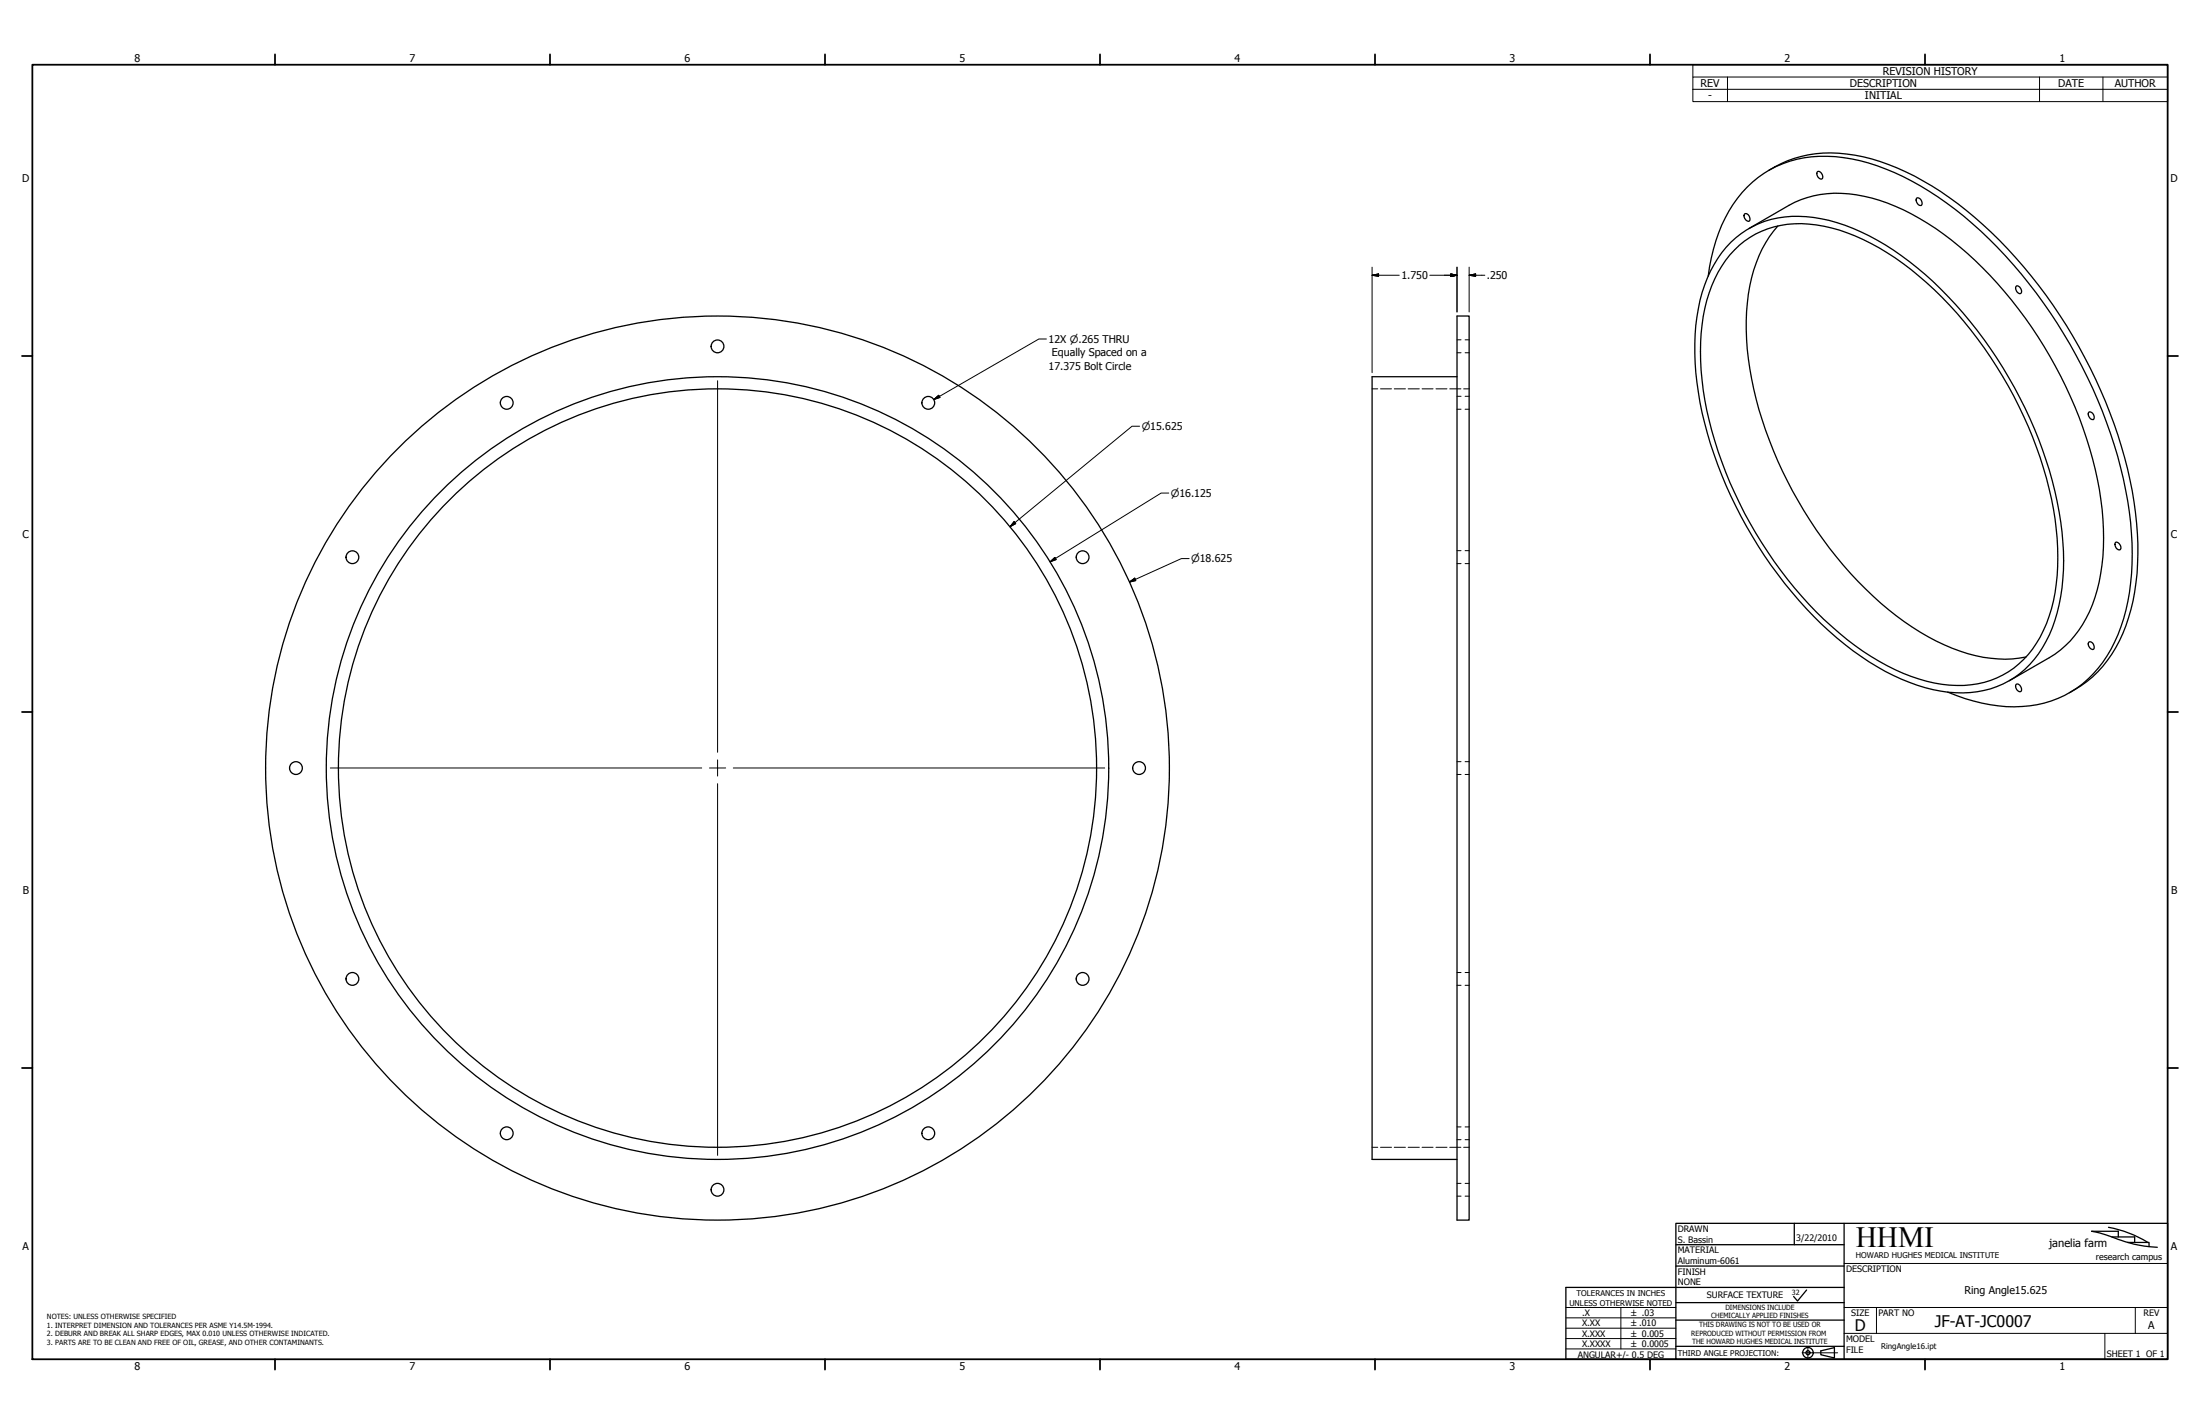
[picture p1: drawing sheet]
<svg xmlns="http://www.w3.org/2000/svg" width="864mm" height="559mm" viewBox="0 0 864 559" stroke-linecap="round" stroke-linejoin="round" font-family="sans-serif">
<!-- layer: Visible (ANSI) -->
<g fill="none" stroke="#000" stroke-width=".51">
<path d="M694.4 66.9a45.9 45.9 0 0 1 33.8-6 98.6 98.6 0 0 1 43.6 21.7 192.9 192.9 0 0 1 65.9 114.3 102.8 102.8 0 0 1-2.2 45.5 47.5 47.5 0 0 1-23.1 29.4M713.4 67.4a1.85 1.85 0 0 1 1.8 .9 1.85 1.85 0 0 1-.1 1.9 1.97 1.97 0 0 1-1.7-2.8zM752.4 77.7a1.91 1.91 0 0 1 1.8 .9 1.91 1.91 0 0 1 0 2 2.05 2.05 0 0 1-1.8-2.9zM679.4 95.1a37 37 0 0 1 32.6-9.8 84 84 0 0 1 40.7 19.9 167.9 167.9 0 0 1 55.6 95.7 86.8 86.8 0 0 1-2.7 45.5 38.1 38.1 0 0 1-24.2 23.9 51 51 0 0 1-35-3.8 123.7 123.7 0 0 1-45.9-37.6 167.2 167.2 0 0 1-33.8-75 86.4 86.4 0 0 1 2.5-42.1 46.2 46.2 0 0 1 10.2-16.7zM680.9 98a35.9 35.9 0 0 1 32.1-9.7 81.9 81.9 0 0 1 40.2 20 161.9 161.9 0 0 1 53.5 95.3 81.3 81.3 0 0 1-3.4 41.1 36 36 0 0 1-29.7 24 59.5 59.5 0 0 1-35.9-9.2 138.8 138.8 0 0 1-46.2-46.6 155.1 155.1 0 0 1-23.4-63.7 78.5 78.5 0 0 1 3.9-37.1 42.9 42.9 0 0 1 8.9-14.1zM684.8 83.9a1.86 1.86 0 0 1 1.8 .9 1.86 1.86 0 0 1 0 2 2.03 2.03 0 0 1-1.8-2.9zM686.6 89.7l15.6-9.1a42.6 42.6 0 0 1 32.6-2.9 98.3 98.3 0 0 1 40.5 24.5 168 168 0 0 1 49.4 93.8 81.4 81.4 0 0 1-4.5 44 40.1 40.1 0 0 1-15.7 18.1l-15.8 9M697.9 88.6a54.5 54.5 0 0 0-12.3 33.6 129.5 129.5 0 0 0 12.3 58.7 156.7 156.7 0 0 0 49.6 63.1 72.3 72.3 0 0 0 36.9 14.6 38.9 38.9 0 0 0 10.9-.8M670.6 108.3a61.8 61.8 0 0 1 13.3-32.8 42.7 42.7 0 0 1 39.7-13.7 91.8 91.8 0 0 1 40.6 17.9 183.7 183.7 0 0 1 55.2 68.4 167.3 167.3 0 0 1 17.5 65.1 80.3 80.3 0 0 1-8.2 41.6 42.1 42.1 0 0 1-41.1 22.5 71 71 0 0 1-23.1-5.7M791.5 112.3a1.85 1.85 0 0 1 1.7 .9 1.85 1.85 0 0 1 0 2 1.97 1.97 0 0 1-1.7-2.9zM571.9 124h4.8v354.8h-4.8zM571.9 147.8h-33.3v307.2h33.3"/>
<path d="M820 161.7a1.91 1.91 0 0 1 1.8 .9 1.91 1.91 0 0 1 0 2.1 2.05 2.05 0 0 1-1.8-3zM830.5 212.9a1.91 1.91 0 0 1 1.7 2.9 2 2 0 0 1-1.7-2.9zM820 252a1.86 1.86 0 0 1 1.8 .8 1.86 1.86 0 0 1 0 2 2.03 2.03 0 0 1-1.8-2.8zM791.5 268.5a1.85 1.85 0 0 1 1.7 .9 1.85 1.85 0 0 1 0 2 1.97 1.97 0 0 1-1.7-2.9zM435.2 301.4a153.6 153.6 0 0 0-227.4-134.6 153.6 153.6 0 0 0-8.9 264.1 153.6 153.6 0 0 0 236-119l.3-10.5"/>
<circle cx="281.7" cy="135.9" r="2.51"/>
<circle cx="198.9" cy="158.1" r="2.51"/>
<circle cx="364.4" cy="158.1" r="2.51"/>
<circle cx="138.3" cy="218.7" r="2.51"/>
<circle cx="425" cy="218.7" r="2.51"/>
<circle cx="116.2" cy="301.4" r="2.51"/>
<circle cx="281.7" cy="301.4" r="148.8"/>
<circle cx="281.7" cy="301.4" r="177.4"/>
<circle cx="447.1" cy="301.4" r="2.51"/>
<circle cx="138.3" cy="384.1" r="2.51"/>
<circle cx="425" cy="384.1" r="2.51"/>
<circle cx="198.9" cy="444.7" r="2.51"/>
<circle cx="364.4" cy="444.7" r="2.51"/>
<circle cx="281.7" cy="466.9" r="2.51"/>
</g>
<!-- layer: Hidden (ANSI) -->
<g fill="none" stroke="#000" stroke-width=".39">
<path d="M571.9 138.4h1.6M571.9 133.3h1.6M575.1 138.4h1.6M575.1 133.3h1.6M538.6 152.6h2.2M541.9 152.6h4.3M547.3 152.6h4.4M552.8 152.6h4.3M558.2 152.6h4.3M563.7 152.6h4.3M569.1 152.6h4.4M571.9 155.5h1.6"/>
<path d="M574.5 152.6h2.2M575.1 155.5h1.6M571.9 160.6h1.6M575.1 160.6h1.6M571.9 216.1h1.6M575.1 216.1h1.6M571.9 221.2h1.6M575.1 221.2h1.6M571.9 298.9h1.6M575.1 298.9h1.6M571.9 303.9h1.6M575.1 303.9h1.6"/>
<path d="M571.9 386.7h1.6M571.9 381.6h1.6M575.1 386.7h1.6M575.1 381.6h1.6M538.6 450.2h2.2M541.9 450.2h4.3M547.3 450.2h4.4M552.8 450.2h4.3M558.2 450.2h4.3M563.7 450.2h4.3M569.1 450.2h4.4M571.9 447.2h1.6"/>
<path d="M571.9 442.2h1.6M574.5 450.2h2.2M575.1 447.2h1.6M575.1 442.2h1.6M571.9 469.4h1.6M571.9 464.4h1.6M575.1 469.4h1.6M575.1 464.4h1.6"/>
</g>
<!-- layer: Border (ANSI) -->
<g fill="none" stroke="#000" stroke-width=".7">
<path d="M12.7 25.4h838.2v508h-838.2zM107.9 21.3v4.1M215.9 21.3v4.1M323.8 21.3v4.1M431.8 21.3v4.1M539.8 21.3v4.1M647.7 21.3v4.1M755.6 21.3v4.1M8.6 139.7h4.1M850.9 139.7h4.1M8.6 279.4h4.1M850.9 279.4h4.1"/>
<path d="M8.6 419.1h4.1M850.9 419.1h4.1M107.9 533.4v4.1M215.9 533.4v4.1M323.8 533.4v4.1M431.8 533.4v4.1M539.8 533.4v4.1M647.7 533.4v4.1M755.6 533.4v4.1"/>
</g>
<!-- layer: Title (ANSI) -->
<g fill="none" stroke="#000" stroke-width=".51">
<path d="M657.9 496.8h66M657.9 488.4h66M704.3 480.1v8.3M723.9 480.1v53.3M827.7 481.6l7.4 2 4.7 2.1 3.3 1.8M829 485.4h8.9v2.2M831.5 485.4v-2.2h-10.4l5.5 1.4a61 61 0 0 0 20.2 4.9M835.2 487.6h8.4v1.6M657.9 511.2h66M657.9 518h66M709.2 506.2l-3.6 4.3-1.5-1.7M723.9 505.2h-109.2v28.2h236.2v-53.3h-193v53.3"/>
<path d="M657.9 528.3h66M714.8 530.1l5.3-1.3v4.1l-5.3-1.3z"/>
<circle cx="709.7" cy="530.8" r="2.06"/>
<circle cx="709.7" cy="530.8" r=".79"/>
</g>
<!-- layer: Sketch Geometry (ANSI) -->
<path d="M636.3 513.1v16.2" fill="none" stroke="#000" stroke-width=".39"/>
<!-- layer: Centerline (ANSI) -->
<path d="M707.4 530.9h14M709.7 528.6v4.5" fill="none" stroke="#000" stroke-width=".39"/>
<!-- layer: Title (ANSI) -->
<path d="M723.9 495.8h127M614.7 517.1h43.2M614.7 513.1h43.2M723.9 513.1h127M736.6 513.1v10.1M838.2 513.1v10.1M614.7 529.3h43.2M614.7 525.3h43.2M614.7 521.2h43.2M723.9 523.2h127M826.3 523.2v10.2" fill="none" stroke="#000" stroke-width=".39"/>
<!-- layer: Symbol (ANSI) -->
<path d="M664.5 30.2v-4.8h186.4v4.8M664.5 35.1h186.4M678.1 30.2v9.7M800.6 30.2v9.7M825.5 30.2v9.7M850.9 30.2h-186.4v4.9M850.9 30.2v9.7h-186.4v-4.8M410.8 133h-3l-41.2 23.8M366.6 156.8l1.9-1.7 .5 .9z" fill="none" stroke="#000" stroke-width=".39"/>
<!-- layer: Dimension (ANSI) -->
<g fill="none" stroke="#000" stroke-width=".39">
<path d="M538.6 108l2.5-.5v1zM538.6 108h10.7M538.6 104.8v41.4M561.3 108h10.6M569.5 107.5l2.4 .5-2.4 .5zM571.9 104.8v17.6M576.7 108l2.5-.5v1zM576.7 108h6.2M576.7 104.8v17.6M447.4 167.3h-3l-47.9 39.4M458.8 193.5h-3l-43.6 27M398.1 204.7l.6 .8-2.2 1.2z"/>
<path d="M466.8 219.2h-3.1l-20.3 9.2M412.2 220.5l1.9-1.7 .5 .8zM443.4 228.4l2.1-1.5 .3 .9z"/>
</g>
<path d="M538.6 108l2.5-.5zM538.6 108l2.5-.5v1zM569.5 108.5l2.4-.5zM569.5 107.5l2.4 .5-2.4 .5zM576.7 108l2.5-.5zM576.7 108l2.5-.5v1zM398.1 204.7l-1.6 2zM398.1 204.7l.6 .8-2.2 1.2zM412.2 220.5l1.9-1.7zM412.2 220.5l1.9-1.7 .5 .8zM443.4 228.4l2.1-1.5zM443.4 228.4l2.1-1.5 .3 .9z" fill="#000" stroke="#000" stroke-width=".39"/>
<!-- layer: Symbol (ANSI) -->
<path d="M366.6 156.8l1.9-1.7zM366.6 156.8l1.9-1.7 .5 .9z" fill="#000" stroke="#000" stroke-width=".39"/>
<!-- layer: Center Mark (ANSI) -->
<path d="M281.7 149.4v145.8M281.7 298.2v6.3M129.7 301.4h145.8M278.5 301.4h6.4M281.7 307.5v145.9M287.8 301.4h145.8" fill="none" stroke="#000" stroke-width=".39"/>
<text font-size="11.6" x="728.5" y="489.5">HHMI</text>
<g font-size="6.3">
<text x="759.5" y="520.8">JF-AT-JC0007</text>
<text x="728.1" y="522.4">D</text>
</g>
<text font-size="4.4" x="804.4" y="489.3">janelia farm</text>
<g font-size="4.2">
<text x="52.8" y="24.4">8</text>
<text x="160.8" y="24.4">7</text>
<text x="268.7" y="24.4">6</text>
<text x="376.7" y="24.4">5</text>
<text x="484.6" y="24.4">4</text>
<text x="592.6" y="24.4">3</text>
<text x="700.5" y="24.4">2</text>
<text x="739.1" y="29.3">REVISION HISTORY</text>
<text x="808.5" y="24.4">1</text>
<text x="667.6" y="34.2">REV</text>
<text x="726.2" y="34.2">DESCRIPTION</text>
<text x="808" y="34.2">DATE</text>
<text x="830.1" y="34.2">AUTHOR</text>
<text x="670.6" y="38.8">-</text>
<text x="732.1" y="39">INITIAL</text>
<text x="8.8" y="71.4">D</text>
<text x="852" y="71.4">D</text>
<text x="550.1" y="109.5">1.750</text>
<text x="583.6" y="109.5">.250</text>
<text x="411.6" y="134.6">12X ⌀.265 THRU</text>
<text x="412.9" y="139.9">Equally Spaced on a</text>
<text x="411.6" y="145.2">17.375 Bolt Circle</text>
<text x="8.9" y="211.1">C</text>
<text x="852.2" y="211.1">C</text>
<text x="9" y="350.8">B</text>
<text x="852.2" y="350.8">B</text>
<text x="8.9" y="490.5">A</text>
<text x="852.2" y="490.5">A</text>
<text x="771.1" y="507.7">Ring Angle15.625</text>
<text x="843.3" y="521.6">A</text>
<text x="52.8" y="537.5">8</text>
<text x="160.8" y="537.5">7</text>
<text x="268.7" y="537.5">6</text>
<text x="376.7" y="537.5">5</text>
<text x="484.6" y="537.5">4</text>
<text x="592.6" y="537.5">3</text>
<text x="700.5" y="537.5">2</text>
<text x="808.5" y="537.5">1</text>
</g>
<g font-size="4">
<text x="448.2" y="168.7">⌀15.625</text>
<text x="459.5" y="194.9">⌀16.125</text>
<text x="467.6" y="220.7">⌀18.625</text>
</g>
<g font-size="3.5">
<text x="658.6" y="483.4">DRAWN</text>
<text x="658.6" y="487.6">S. Bassin</text>
<text x="658.6" y="491.7">MATERIAL</text>
<text x="705.1" y="487.1">3/22/2010</text>
<text x="658.6" y="496">Aluminum-6061</text>
<text x="822.7" y="494.3">research campus</text>
<text x="658.6" y="500.2">FINISH</text>
<text x="724.7" y="499.2">DESCRIPTION</text>
<text x="658.6" y="504.4">NONE</text>
<text x="670.1" y="509.5">SURFACE TEXTURE</text>
<text x="621" y="516.4">.X</text>
<text x="621" y="520.4">X.XX</text>
<text x="726.7" y="516.4">SIZE</text>
<text x="737.4" y="516.4">PART NO</text>
<text x="841.4" y="516.4">REV</text>
<text x="621" y="524.5">X.XXX</text>
<text x="724.7" y="526.6">MODEL</text>
<text x="619.3" y="532.8">ANGULAR+/- 0.5 DEG</text>
<text x="621" y="528.6">X.XXXX</text>
<text x="724.7" y="530.8">FILE</text>
<text x="827" y="532.6">SHEET 1 OF 1</text>
</g>
<g font-size="3.3">
<text x="640.3" y="516.4">± .03</text>
<text x="640.3" y="520.5">±.010</text>
<text x="640.3" y="524.6">± 0.005</text>
<text x="640.3" y="528.6">± 0.0005</text>
</g>
<g font-size="3.1">
<text x="728.5" y="493.8">HOWARD HUGHES MEDICAL INSTITUTE</text>
<text x="618.9" y="508.6">TOLERANCES IN INCHES</text>
<text x="616.1" y="512.3">UNLESS OTHERWISE NOTED</text>
<text x="658.6" y="531.9">THIRD ANGLE PROJECTION:</text>
<text x="738.4" y="529.2">RingAngle16.ipt</text>
</g>
<g font-size="2.8">
<text x="703.4" y="508.3">32</text>
<text x="677.3" y="514">DIMENSIONS INCLUDE</text>
<text x="18.4" y="517.6">NOTES: UNLESS OTHERWISE SPECIFIED</text>
<text x="18.4" y="521">1. INTERPRET DIMENSION AND TOLERANCES PER ASME Y14.5M-1994.</text>
<text x="667" y="520.9">THIS DRAWING IS NOT TO BE USED OR</text>
<text x="671.7" y="517.3">CHEMICALLY APPLIED FINISHES</text>
<text x="18.4" y="524.3">2. DEBURR AND BREAK ALL SHARP EDGES, MAX 0.010 UNLESS OTHERWISE INDICATED.</text>
<text x="18.4" y="527.6">3. PARTS ARE TO BE CLEAN AND FREE OF OIL, GREASE, AND OTHER CONTAMINANTS.</text>
<text x="663.9" y="524.2">REPRODUCED WITHOUT PERMISSION FROM</text>
<text x="664.3" y="527.6">THE HOWARD HUGHES MEDICAL INSTITUTE</text>
</g>
</svg>
